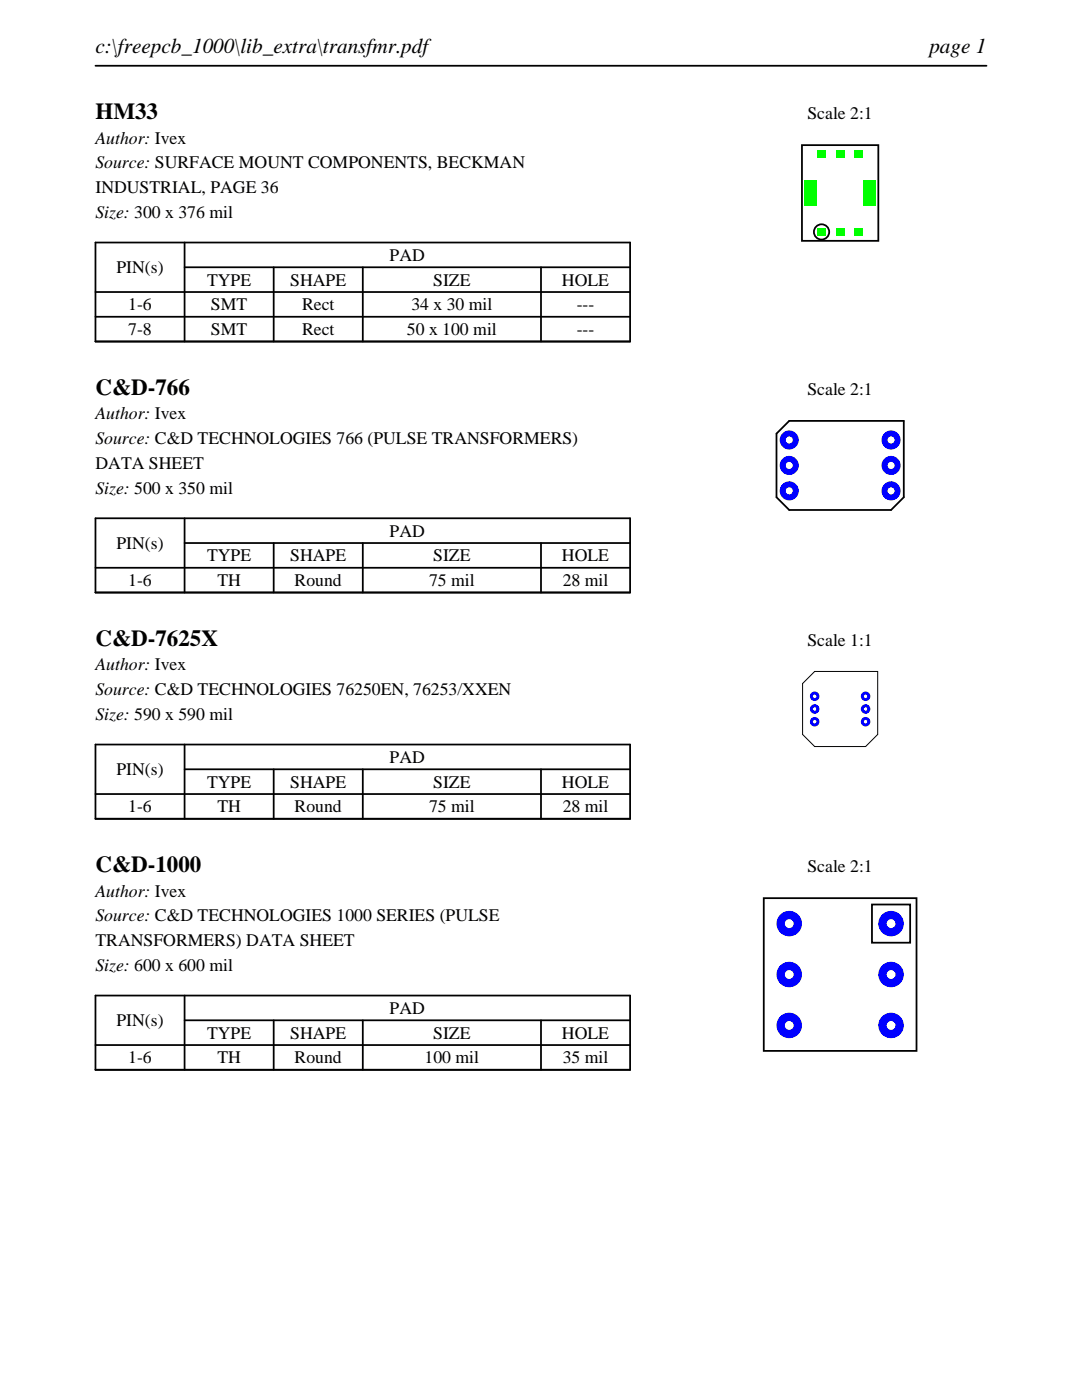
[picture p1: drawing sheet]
<svg xmlns="http://www.w3.org/2000/svg" width="216mm" height="279mm" viewBox="0 0 216 279" stroke-linecap="round" stroke-linejoin="round" font-family="sans-serif">
<path d="M19 13.1h177.8M19 48.4h106.7v19.8h-106.7zM19 58.3h106.7M36.8 53.3h88.9M36.8 48.4v19.8M54.6 53.3v14.9M72.4 53.3v14.9M107.9 53.3v14.9M19 63.2h106.7" fill="none" stroke="#000" stroke-width=".35"/>
<g fill="none" stroke="#000" stroke-width=".36">
<path d="M160 29h15.3v19.1h-15.3z"/>
<circle cx="163.9" cy="46.3" r="1.52"/>
</g>
<g fill="#0f0">
<path d="M163.1 45.5h1.7v1.5h-1.7z"/>
<path d="M166.8 45.5h1.7v1.5h-1.7z"/>
<path d="M170.5 45.5h1.7v1.5h-1.7z"/>
<path d="M170.5 30h1.7v1.5h-1.7z"/>
<path d="M166.8 30h1.7v1.5h-1.7z"/>
<path d="M163.1 30h1.7v1.5h-1.7z"/>
<path d="M160.5 36h2.6v5.1h-2.6z"/>
<path d="M172.2 36h2.6v5.1h-2.6z"/>
</g>
<path d="M19 103.4h106.7v14.9h-106.7zM19 113.3h106.7M36.8 108.4h88.9M36.8 103.4v14.9M54.6 108.4v9.9M72.4 108.4v9.9M107.9 108.4v9.9" fill="none" stroke="#000" stroke-width=".35"/>
<path d="M154.9 86.5v12.7zM154.9 99.2l2.6 2.6zM157.5 84h22.8zM157.5 84l-2.6 2.5zM180.3 84v15.2zM180.3 99.2l-2.5 2.6zM157.5 101.8h20.3z" fill="none" stroke="#000" stroke-width=".36"/>
<g fill="#00f">
<path d="M155.6 87.8a1.91 1.91 0 0 0 3.8 0 1.91 1.91 0 0 0-3.8 0zM156.8 87.8a.71 .71 0 0 1 1.4 0 .71 .71 0 0 1-1.4 0z"/>
<path d="M175.9 87.8a1.91 1.91 0 0 0 3.8 0 1.91 1.91 0 0 0-3.8 0zM177.1 87.8a.71 .71 0 0 1 1.4 0 .71 .71 0 0 1-1.4 0z"/>
<path d="M155.6 92.9a1.91 1.91 0 0 0 3.8 0 1.91 1.91 0 0 0-3.8 0zM156.8 92.9a.71 .71 0 0 1 1.4 0 .71 .71 0 0 1-1.4 0z"/>
<path d="M175.9 92.9a1.91 1.91 0 0 0 3.8 0 1.91 1.91 0 0 0-3.8 0zM177.1 92.9a.71 .71 0 0 1 1.4 0 .71 .71 0 0 1-1.4 0z"/>
<path d="M155.6 98a1.91 1.91 0 0 0 3.8 0 1.91 1.91 0 0 0-3.8 0zM156.8 98a.71 .71 0 0 1 1.4 0 .71 .71 0 0 1-1.4 0z"/>
<path d="M175.9 98a1.91 1.91 0 0 0 3.8 0 1.91 1.91 0 0 0-3.8 0zM177.1 98a.71 .71 0 0 1 1.4 0 .71 .71 0 0 1-1.4 0z"/>
</g>
<path d="M19 148.6h106.7v14.8h-106.7zM19 158.5h106.7M36.8 153.5h88.9M36.8 148.6v14.8M54.6 153.5v9.9M72.4 153.5v9.9M107.9 153.5v9.9" fill="none" stroke="#000" stroke-width=".35"/>
<path d="M160.1 136.4v10.2zM160.1 136.4l2.5-2.4zM162.6 134h12.5zM175.1 134v12.6zM160.1 146.6l2.5 2.4zM162.6 149h10.1zM175.1 146.6l-2.4 2.4z" fill="none" stroke="#000" stroke-width=".2"/>
<g fill="#00f">
<path d="M161.6 139a.95 .95 0 0 0 1.9 0 .95 .95 0 0 0-1.9 0zM162.2 139a.36 .36 0 0 1 .7 0 .36 .36 0 0 1-.7 0z"/>
<path d="M171.8 139a.95 .95 0 0 0 1.9 0 .95 .95 0 0 0-1.9 0zM172.4 139a.36 .36 0 0 1 .7 0 .36 .36 0 0 1-.7 0z"/>
<path d="M161.6 141.5a.95 .95 0 0 0 1.9 0 .95 .95 0 0 0-1.9 0zM162.2 141.5a.36 .36 0 0 1 .7 0 .36 .36 0 0 1-.7 0z"/>
<path d="M171.8 141.5a.95 .95 0 0 0 1.9 0 .95 .95 0 0 0-1.9 0zM172.4 141.5a.36 .36 0 0 1 .7 0 .36 .36 0 0 1-.7 0z"/>
<path d="M161.6 144a.95 .95 0 0 0 1.9 0 .95 .95 0 0 0-1.9 0zM162.2 144a.36 .36 0 0 1 .7 0 .36 .36 0 0 1-.7 0z"/>
<path d="M171.8 144a.95 .95 0 0 0 1.9 0 .95 .95 0 0 0-1.9 0zM172.4 144a.36 .36 0 0 1 .7 0 .36 .36 0 0 1-.7 0z"/>
</g>
<path d="M19 198.7h106.7v14.8h-106.7zM36.8 198.7v14.8M19 208.6h106.7M36.8 203.6h88.9M54.6 203.6v9.9M72.4 203.6v9.9M107.9 203.6v9.9" fill="none" stroke="#000" stroke-width=".35"/>
<path d="M152.4 179.2h30.5v30.5h-30.5zM174 180.5h7.6v7.6h-7.6z" fill="none" stroke="#000" stroke-width=".36"/>
<g fill="#00f">
<path d="M175.3 184.3a2.54 2.54 0 0 0 5 0 2.54 2.54 0 0 0-5 0zM176.9 184.3a.9 .9 0 0 1 1.8 0 .9 .9 0 0 1-1.8 0z"/>
<path d="M154.9 184.3a2.55 2.55 0 0 0 5.1 0 2.55 2.55 0 0 0-5.1 0zM156.6 184.3a.9 .9 0 0 1 1.8 0 .9 .9 0 0 1-1.8 0z"/>
<path d="M175.3 194.5a2.54 2.54 0 0 0 5 0 2.54 2.54 0 0 0-5 0zM176.9 194.5a.9 .9 0 0 1 1.8 0 .9 .9 0 0 1-1.8 0z"/>
<path d="M154.9 194.5a2.55 2.55 0 0 0 5.1 0 2.55 2.55 0 0 0-5.1 0zM156.6 194.5a.9 .9 0 0 1 1.8 0 .9 .9 0 0 1-1.8 0z"/>
<path d="M175.3 204.6a2.54 2.54 0 0 0 5 0 2.54 2.54 0 0 0-5 0zM176.9 204.6a.9 .9 0 0 1 1.8 0 .9 .9 0 0 1-1.8 0z"/>
<path d="M154.9 204.6a2.55 2.55 0 0 0 5.1 0 2.55 2.55 0 0 0-5.1 0zM156.6 204.6a.9 .9 0 0 1 1.8 0 .9 .9 0 0 1-1.8 0z"/>
</g>
<g font-size="4.6">
<text x="19" y="23.7">HM33</text>
<text x="19" y="78.7">C&amp;D-766</text>
<text x="19" y="128.8">C&amp;D-7625X</text>
<text x="19" y="174">C&amp;D-1000</text>
</g>
<g font-size="4.2">
<text x="19" y="10.6">c:\freepcb_1000\lib_extra\transfmr.pdf</text>
<text x="185.4" y="10.6">page 1</text>
</g>
<g font-size="3.5">
<text x="161.1" y="23.7">Scale 2:1</text>
<text x="19" y="28.6">Author: Ivex</text>
<text x="19" y="33.6">Source: SURFACE MOUNT COMPONENTS, BECKMAN</text>
<text x="19" y="38.5">INDUSTRIAL, PAGE 36</text>
<text x="19" y="43.5">Size: 300 x 376 mil</text>
<text x="77.8" y="52.1">PAD</text>
<text x="23.2" y="54.5">PIN(s)</text>
<text x="41.3" y="57">TYPE</text>
<text x="57.9" y="57">SHAPE</text>
<text x="86.4" y="57">SIZE</text>
<text x="112.1" y="57">HOLE</text>
<text x="25.6" y="61.9">1-6</text>
<text x="42.1" y="61.9">SMT</text>
<text x="60.3" y="61.9">Rect</text>
<text x="82.1" y="61.9">34 x 30 mil</text>
<text x="115.1" y="61.9">---</text>
<text x="25.6" y="66.9">7-8</text>
<text x="42.1" y="66.9">SMT</text>
<text x="60.3" y="66.9">Rect</text>
<text x="81.2" y="66.9">50 x 100 mil</text>
<text x="115.1" y="66.9">---</text>
<text x="19" y="83.7">Author: Ivex</text>
<text x="161.1" y="78.7">Scale 2:1</text>
<text x="19" y="88.6">Source: C&amp;D TECHNOLOGIES 766 (PULSE TRANSFORMERS)</text>
<text x="19" y="93.6">DATA SHEET</text>
<text x="19" y="98.5">Size: 500 x 350 mil</text>
<text x="77.8" y="107.1">PAD</text>
<text x="23.2" y="109.5">PIN(s)</text>
<text x="41.3" y="112">TYPE</text>
<text x="57.9" y="112">SHAPE</text>
<text x="86.4" y="112">SIZE</text>
<text x="112.1" y="112">HOLE</text>
<text x="25.6" y="117">1-6</text>
<text x="43.4" y="117">TH</text>
<text x="58.8" y="117">Round</text>
<text x="85.6" y="117">75 mil</text>
<text x="112.3" y="117">28 mil</text>
<text x="161.1" y="128.8">Scale 1:1</text>
<text x="19" y="133.8">Author: Ivex</text>
<text x="19" y="138.7">Source: C&amp;D TECHNOLOGIES 76250EN, 76253/XXEN</text>
<text x="19" y="143.7">Size: 590 x 590 mil</text>
<text x="23.2" y="154.7">PIN(s)</text>
<text x="77.8" y="152.3">PAD</text>
<text x="41.3" y="157.2">TYPE</text>
<text x="57.9" y="157.2">SHAPE</text>
<text x="86.4" y="157.2">SIZE</text>
<text x="112.1" y="157.2">HOLE</text>
<text x="25.6" y="162.1">1-6</text>
<text x="43.4" y="162.1">TH</text>
<text x="58.8" y="162.1">Round</text>
<text x="85.6" y="162.1">75 mil</text>
<text x="112.3" y="162.1">28 mil</text>
<text x="161.1" y="174">Scale 2:1</text>
<text x="19" y="178.9">Author: Ivex</text>
<text x="19" y="183.9">Source: C&amp;D TECHNOLOGIES 1000 SERIES (PULSE</text>
<text x="19" y="188.8">TRANSFORMERS) DATA SHEET</text>
<text x="19" y="193.7">Size: 600 x 600 mil</text>
<text x="77.8" y="202.4">PAD</text>
<text x="23.2" y="204.8">PIN(s)</text>
<text x="41.3" y="207.3">TYPE</text>
<text x="57.9" y="207.3">SHAPE</text>
<text x="86.4" y="207.3">SIZE</text>
<text x="112.1" y="207.3">HOLE</text>
<text x="25.6" y="212.2">1-6</text>
<text x="43.4" y="212.2">TH</text>
<text x="58.8" y="212.2">Round</text>
<text x="84.7" y="212.2">100 mil</text>
<text x="112.3" y="212.2">35 mil</text>
</g>
</svg>
